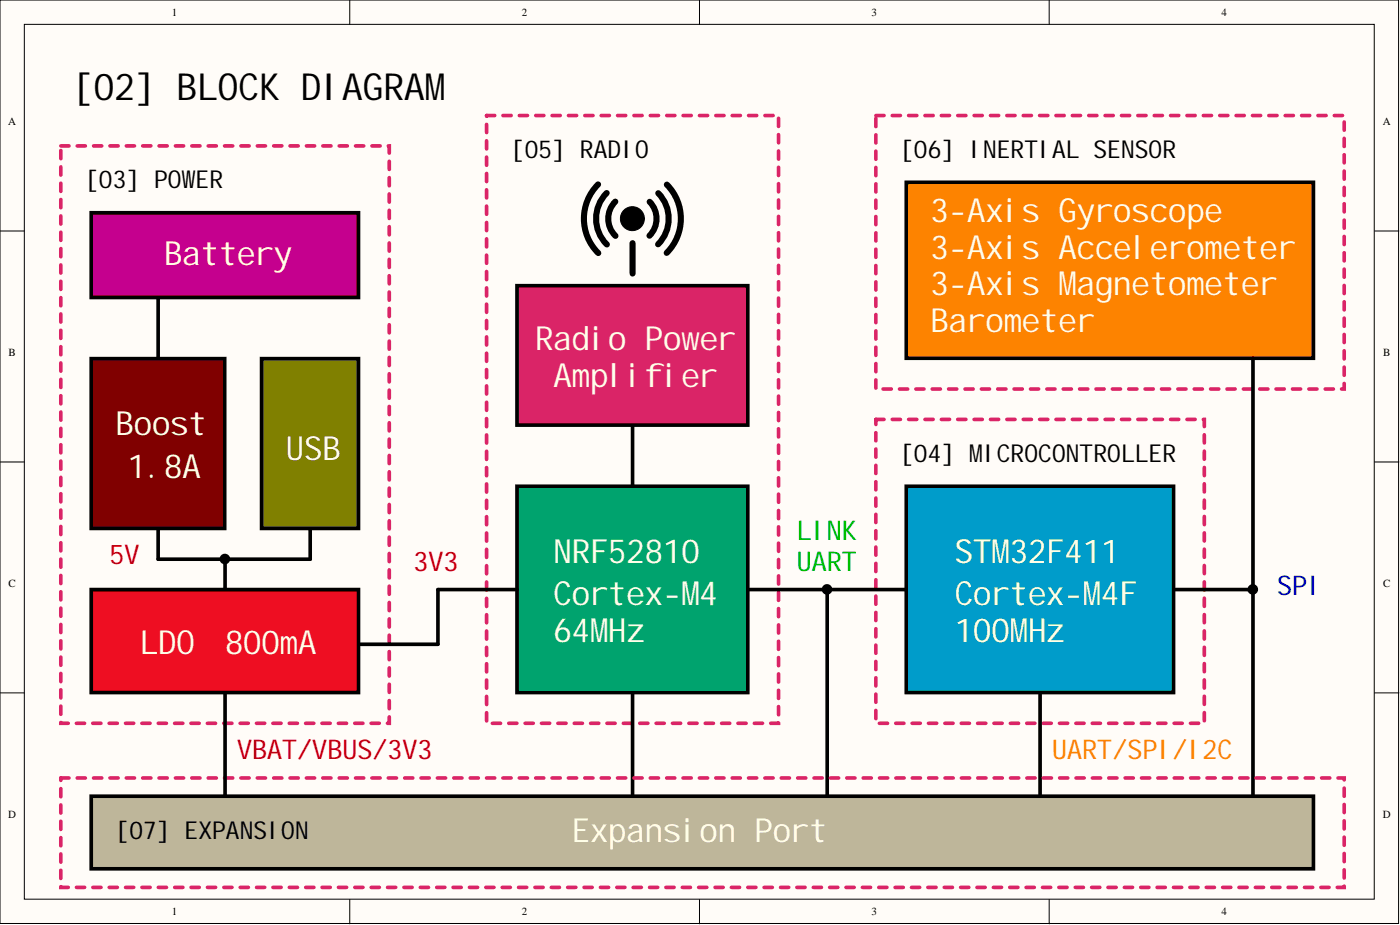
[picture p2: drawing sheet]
<svg xmlns="http://www.w3.org/2000/svg" width="292mm" height="193mm" viewBox="0 0 292 193" stroke-linecap="round" stroke-linejoin="round" font-family="sans-serif">
<g fill="#fffcf8" stroke="#000" stroke-width=".21">
<path d="M0 0h291.8v192.7h-291.8z"/>
<path d="M5.1 5.1h281.6v182.5h-281.6z"/>
</g>
<path d="M73 0v5.1M145.9 0v5.1M218.9 0v5.1M0 48.2h5.1M286.8 48.2h5.1M0 96.4h5.1M286.8 96.4h5.1M0 144.6h5.1M286.8 144.6h5.1M73 187.7v5M145.9 187.7v5M218.9 187.7v5" fill="none" stroke="#000" stroke-width=".21"/>
<path d="M189.1 38h84.9v36.7h-84.9z" fill="#fd8300" stroke="#000" stroke-width=".76"/>
<path d="M189.1 101.4h55.8v43.1h-55.8z" fill="#009cca" stroke="#000" stroke-width=".76"/>
<path d="M107.9 101.4h48.1v43.1h-48.1z" fill="#00a36e" stroke="#000" stroke-width=".76"/>
<path d="M19 123h55.8v21.5h-55.8z" fill="#ee0e22" stroke="#000" stroke-width=".76"/>
<path d="M19 166.1h255v15.1h-255z" fill="#beb69a" stroke="#000" stroke-width=".76"/>
<path d="M19 44.4h55.8v17.7h-55.8z" fill="#c5008e" stroke="#000" stroke-width=".76"/>
<path d="M107.9 59.6h48.1v29.1h-48.1z" fill="#da2467" stroke="#000" stroke-width=".76"/>
<path d="M19 74.8h27.9v35.4h-27.9z" fill="#800000" stroke="#000" stroke-width=".76"/>
<path d="M12.7 30.4h68.5v120.5h-68.5v-120.5M101.5 24.1h60.9v126.8h-60.9v-126.8M182.7 24.1h97.8v57.1h-97.8v-57.1M182.7 87.5h68.6v63.4h-68.6v-63.4M12.7 162.3h267.8v22.8h-267.8v-22.8" fill="none" stroke="#da2467" stroke-width=".76" stroke-dasharray="1.7 1.7"/>
<path d="M124.8 38.5a10.1 10.1 0 0 0 0 14.3M139.1 38.5a10.1 10.1 0 0 1 0 14.3M126.6 40.3a7.6 7.6 0 0 0 0 10.7M128.4 42.1a5 5 0 0 0 0 7.1M132 50.7v6.4M135.5 42.1a5 5 0 0 1 0 7.1M137.3 40.3a7.6 7.6 0 0 1 0 10.7" fill="none" stroke="#000" stroke-width="1.3"/>
<path d="M33 62.1v12.7M261.4 74.8v91.3M132 88.8v12.6M33 110.3v6.4M107.9 123h-16.5v11.4h-16.5M156.1 123h33M172.6 123v43.1M244.9 123h16.5M47 144.6v21.5M132 144.6v21.5M217 144.6v21.5" fill="none" stroke="#000" stroke-width=".76"/>
<g fill="#000" stroke="#000" stroke-width=".76">
<circle cx="172.6" cy="123" r=".72"/>
<circle cx="261.4" cy="123" r=".72"/>
</g>
<circle cx="131.9" cy="45.6" r="2.5" fill="#000" stroke="#000" stroke-width=".21"/>
<path d="M54.6 74.8h20.2v35.4h-20.2z" fill="#808000" stroke="#000" stroke-width=".76"/>
<path d="M47 116.7v6.3M64.7 110.3v6.4h-31.7" fill="none" stroke="#000" stroke-width=".76"/>
<circle cx="46.9" cy="116.6" r=".72" fill="#000" stroke="#000" stroke-width=".76"/>
<text font-size="7.8" x="15.2" y="20.9">[02] BLOCK DIAGRAM</text>
<g font-size="6.9" fill="#ffffe8">
<text x="194.2" y="46.4">3-Axis Gyroscope</text>
<text x="34.3" y="55.3">Battery</text>
<text x="194.2" y="54">3-Axis Accelerometer</text>
<text x="194.2" y="61.6">3-Axis Magnetometer</text>
<text x="194.2" y="69.2">Barometer</text>
<text x="111.7" y="73">Radio Power</text>
<text x="115.5" y="80.6">Amplifier</text>
<text x="24.1" y="90.8">Boost</text>
<text x="59.6" y="95.9">USB</text>
<text x="26.6" y="99.7">1.8A</text>
<text x="115.5" y="117.4">NRF52810</text>
<text x="199.2" y="117.4">STM32F411</text>
<text x="115.5" y="126.3">Cortex-M4</text>
<text x="199.2" y="126.3">Cortex-M4F</text>
<text x="29.2" y="136.4">LDO</text>
<text x="47" y="136.4">800mA</text>
<text x="115.5" y="133.9">64MHz</text>
<text x="199.2" y="133.9">100MHz</text>
<text x="119.3" y="175.7">Expansion Port</text>
</g>
<g font-size="5.7" fill="#00bf00">
<text x="166.2" y="112.7">LINK</text>
<text x="166.2" y="119">UART</text>
</g>
<g font-size="5.7" fill="#bf0000">
<text x="22.8" y="117.8">5V</text>
<text x="86.3" y="119">3V3</text>
<text x="49.5" y="158.3">VBAT/VBUS/3V3</text>
</g>
<text font-size="5.7" fill="#0000bf" x="266.5" y="124.1">SPI</text>
<text font-size="5.7" fill="#fd8300" x="219.5" y="158.3">UART/SPI/I2C</text>
<g font-size="5.2">
<text x="106.6" y="33">[05] RADIO</text>
<text x="187.8" y="33">[06] INERTIAL SENSOR</text>
<text x="17.8" y="39.3">[03] POW</text>
<text x="40.8" y="39.3">ER</text>
<text x="187.8" y="96.4">[04] MICROCONTROLLER</text>
<text x="24.1" y="175">[07] EXPANSION</text>
</g>
<g font-size="2.3">
<text x="35.9" y="3.3">1</text>
<text x="108.9" y="3.3">2</text>
<text x="181.8" y="3.3">3</text>
<text x="254.8" y="3.3">4</text>
<text x="1.7" y="26.1">A</text>
<text x="288.5" y="26.1">A</text>
<text x="1.8" y="74.3">B</text>
<text x="288.6" y="74.3">B</text>
<text x="1.8" y="122.5">C</text>
<text x="288.6" y="122.5">C</text>
<text x="1.7" y="170.7">D</text>
<text x="288.5" y="170.7">D</text>
<text x="35.9" y="191">1</text>
<text x="108.9" y="191">2</text>
<text x="181.8" y="191">3</text>
<text x="254.8" y="191">4</text>
</g>
</svg>
